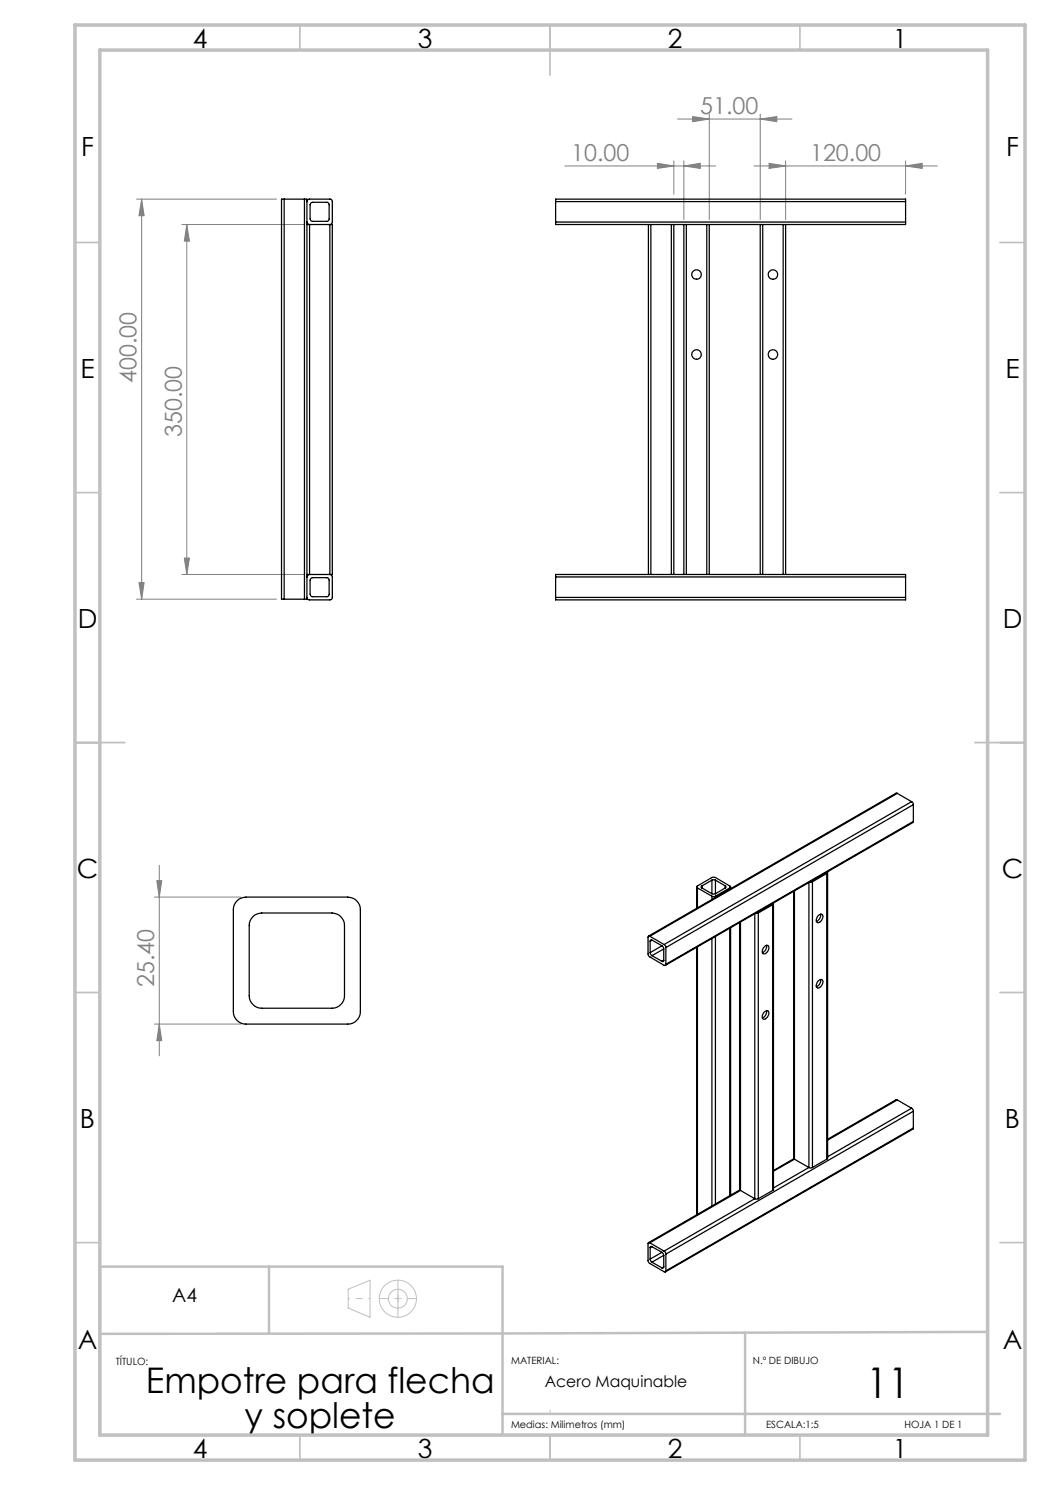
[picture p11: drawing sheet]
<svg xmlns="http://www.w3.org/2000/svg" width="210mm" height="297mm" viewBox="0 0 210 297" stroke-linecap="round" stroke-linejoin="round" font-family="sans-serif">
<g fill="none" stroke="#c0c0c0" stroke-width=".2">
<path d="M69.6 257.8l4.4-1.8v7.5l-4.4-1.9zM110 282v.8"/>
<circle cx="79.6" cy="259.7" r="3.7"/>
<circle cx="79.6" cy="259.7" r="1.89"/>
</g>
<g fill="none" stroke="#808080" stroke-width=".2">
<path d="M27.3 39.8h28M28.3 39.8l.5 3.3h-1zM28.3 39.8v80M113 33.2h30.1M131.5 32.7l3.3 .5-3.3 .5zM134.8 32.2v6.6M135.5 23.8h22.9M136.8 33.2l3.3-.5v1zM136.8 32.2v11.7M138.5 23.3l3.4 .5-3.4 .5zM141.9 22.8v21.1M150.8 33.2h36.7"/>
<path d="M152 23.8l3.4-.5v1zM152 22.8v21.1M153.8 32.7l3.3 .5-3.3 .5zM157.1 32.2v11.7M181.1 33.2l3.3-.5v1zM181.1 32.2v6.6M36.4 44.9h24.5M37.4 44.9v70M37.4 44.9l.5 3.3h-1zM27.3 119.8h28M27.8 116.5h1l-.5 3.3zM36.4 114.9h24.5"/>
<path d="M36.9 111.6h1l-.5 3.3zM30.9 179.4h17.3M31.4 176.1h.9l-.4 3.3zM31.9 173.1v38.1M30.9 204.8h17.3M31.9 204.8l.4 3.3h-.9z"/>
</g>
<path d="M75.9 259.7h7.4M79.6 263.4v-7.4" fill="none" stroke="#c0c0c0" stroke-width=".2" stroke-dasharray="15.2 1.3 1.3 1.3" stroke-dashoffset="13.4"/>
<path d="M79.6 257.8v3.8" fill="none" stroke="#c0c0c0" stroke-width=".2" stroke-dasharray="15.2 1.3 1.3 1.3"/>
<path d="M74 259.7h-4.3" fill="none" stroke="#c0c0c0" stroke-width=".2" stroke-dasharray="15.2 1.3 1.3 1.3" stroke-dashoffset="15"/>
<g fill="none" stroke="#c0c0c0" stroke-width=".35">
<path d="M60 5v5M110 5v10M160 5v5M15 48.5h5M200 48.5h5M15 98.5h5M200 98.5h5M15 148.5h10M195 148.5h10M15 198.5h5M200 198.5h5M15 248.5h5"/>
<path d="M200 248.5h5M60 287v5M110 287v5M160 287v5"/>
</g>
<path d="M53.8 253.3v13.4M149 266.6v20.4M197.5 266.4l-97 .3-80.5 .1M20 287v-33.7h80.5v33.7M100.5 282.8h99.5" fill="none" stroke="#c0c0c0" stroke-width=".5"/>
<path d="M15 5h190v287h-190zM20 10h177.5v277h-177.5z" fill="none" stroke="#c0c0c0" stroke-width=".7"/>
<g fill="#808080">
<path d="M131.5 32.7l3.3 .5-3.3 .5zM136.8 33.2l3.3-.5v1zM138.5 23.3l3.4 .5-3.4 .5zM152 23.8l3.4-.5v1z"/>
<path d="M28.3 39.8l.5 3.3h-1zM27.8 116.5h1l-.5 3.3zM37.4 44.9l.5 3.3h-1zM36.9 111.6h1l-.5 3.3zM31.4 176.1h.9l-.4 3.3zM31.9 204.8l.4 3.3h-.9z"/>
<path d="M153.8 32.7l3.3 .5-3.3 .5zM181.1 33.2l3.3-.5v1z"/>
</g>
<g fill="none" stroke="#000" stroke-width=".25">
<path d="M56.8 39.8h-.5v80h.5M56.8 39.8v80M56.8 39.8h4.1M60.9 39.8h.5v80h-.5M60.9 39.8v80M61.4 44.9h.5M61.4 44.4l.2 .4 .3 .1M61.4 40.3l.1-.3 .3-.2 4.5 .1 .2 .3v4.3l-.2 .3-.3 .1M61.9 44.9v70M61.9 44.9h4.1M62.3 40.5h3.1l.4 .2v3.2l-.2 .3-3.2 .1-.3-.2-.1-3.1zM66 44.9h.5v70h-.5"/>
<path d="M66 44.9v70M111.1 44.4v.5h25.7M111.1 40.3v-.5h70v.5M111.1 40.3v4.1M111.1 44.4h70M111.1 40.3h70M129.7 44.9v70M130.2 44.9v70M134.3 44.9v70M134.8 44.9v70M136.8 44.9h.5M136.8 44.9v70"/>
<path d="M137.3 44.9h4.1M137.3 44.9v70M141.4 44.9h.5M141.4 44.9v70M141.9 44.9h10.1M141.9 44.9v70M152 44.9h.5M152 44.9v70M152.5 44.9h4.1M152.5 44.9v70M156.6 44.9h.5M156.6 44.9v70"/>
<path d="M157.1 44.9v70M181.1 44.4v.5h-24M181.1 40.3v4.1M56.8 119.8h4.1M61.4 114.9h.5M61.9 114.9l-.3 .1-.2 .4M61.9 114.9h4.1M62.2 115.7l.3-.2h2.8l.4 .2 .1 .3v3l-.2 .3h-3.2l-.3-.2-.1-3.1zM66 114.9l.3 .1 .2 .3-.1 4.5-.3 .2h-4.3l-.3-.2-.1-.3M111.1 119.5v.5h70v-.5M111.1 119.5h70M111.1 115.4v4.1"/>
<path d="M111.1 115.4h70M136.8 114.9h.5M136.8 114.9h-25.7v.5M137.3 114.9h4.1M141.4 114.9h.5M141.9 114.9h10.1M152 114.9h.5M152.5 114.9h4.1M156.6 114.9h.5M157.1 114.9h24v.5M181.1 115.4v4.1M179.5 158.7l-.3-.1-49.5 28.6"/>
<path d="M179.5 158.7l-49.5 28.6M179.5 158.7l2.8 1.6M139.3 177.4v4.2M139.5 177.6l-.2-.2 .1-.2 3.2-1.8 .5 .1 2.8 1.7a.19 .19 0 0 1 .2 .2 .19 .19 0 0 1-.2 .2M139.5 177.6l2.9 1.6M139.5 177.6v4M140.4 177.2l-.2 .1 .2 .3M140.4 177.6l2 1.1M140.4 177.2v.4M142.4 179.2l.2 .1 .5-.1M142.4 176h.7M142.4 178.7h.7"/>
<path d="M142.4 176l-2 1.2M142.4 176v2.7M142.4 179.2v.7M143.1 176l2 1.2M143.1 176v2.7M143.1 179.2v.3M145.1 177.2l.1 .1-.1 .3M145.1 177.6l-2 1.1M145.1 177.2v.4M145.9 177.6l-2.8 1.6M145.9 177.6v.2M146.1 177.4v.4"/>
<path d="M158.8 178.3v53.4l.1 .1M158.9 178.2v53.6M161.8 176.5v57M162.5 176.4h-.5M162.5 176.4v57.1M165.3 174.7l-2.8 1.7M165.3 174.7v57.1M165.5 174.4l-.2 .3M165.5 174.5v57.1l-.2 .2M182.3 160.3l.3 .3 .1 .3M182.3 160.3l-49.5 28.6M182.7 164.3l-.1 .2-49.5 28.6"/>
<path d="M182.7 160.9v3.4M182.7 160.9l-49.5 28.6M182.7 164.3l-49.5 28.6M47.4 180.2a2.72 2.72 0 0 1 1.8-.8h20.4a2.53 2.53 0 0 1 2.5 2.5v20.4a2.53 2.53 0 0 1-2.5 2.5h-20.4a2.53 2.53 0 0 1-2.5-2.5v-20.4a2.32 2.32 0 0 1 .7-1.7zM50.6 183.3a2.72 2.72 0 0 1 1.8-.7h14a2.53 2.53 0 0 1 2.5 2.5v14a2.53 2.53 0 0 1-2.5 2.5h-14a2.53 2.53 0 0 1-2.6-2.5v-14a2.32 2.32 0 0 1 .8-1.8zM130 187.3a.21 .21 0 0 0-.3-.1 .21 .21 0 0 0-.1 .3v3.5l.2 .2 3 1.9h.2l.2-.2M130 187.3l2.8 1.6M130 190.5l.4 .6M130 188.2v2.3M130.4 188a.21 .21 0 0 0-.3 0 .21 .21 0 0 0-.1 .2M130.4 191.1l2 1.2M130.4 188l2 1.2"/>
<path d="M130.4 188l-.4 .2M132.4 189.2l.4 .6M132.4 189.2l-2.4 1.3M132.8 192.1l-.2 .2h-.2M132.8 189.8v2.3M132.8 192.1l-.4 .2M132.8 189.8l-2.4 1.3M132.8 188.9l.4 .6M133.2 189.5v3.4M139.3 189.5v53.3l.2 .1M139.5 189.4v53.5M142.4 187.7v53.5"/>
<path d="M143.1 187.3v53.5M145.9 185.7v53.4M146.1 185.6v53.4M147.9 184.5v53.4l.2 .2M148.1 184.4v53.7M151 182.8v56.9M151.7 182.6l-.6 .1M151.7 182.6v57.1M152.9 189.4a.52 .52 0 0 1 .7-.3 .52 .52 0 0 1 .1 .8 .81 .81 0 0 1-1.2 .7v-.6zM153.3 189.1a1.42 1.42 0 0 1-.8 1.4M154.6 180.9l-2.9 1.7M154.6 180.9v57.2"/>
<path d="M154.7 180.6l-.1 .3M154.7 180.7v57.2l-.1 .2M163.7 196.2a.53 .53 0 0 1 .8-.3 .53 .53 0 0 1 0 .9 .79 .79 0 0 1-1.2 .6l-.1-.3zM163.7 183.1a.52 .52 0 0 1 .7-.2 .52 .52 0 0 1 .1 .8 .79 .79 0 0 1-1.2 .7l-.1-.4zM164.1 182.8a1.41 1.41 0 0 1-.8 1.5M164.1 195.9a1.35 1.35 0 0 1-.8 1.4M152.9 202.4a.52 .52 0 0 1 .7-.2 .52 .52 0 0 1 .1 .8 .81 .81 0 0 1-1.2 .7v-.6zM153.3 202.1a1.41 1.41 0 0 1-.8 1.5M179.5 220l-.3-.1-13.7 8M179.5 220l2.8 1.6M179.5 220l-14 8M148 238l-18.3 10.5"/>
<path d="M148.1 238.1l2.9 1.6M148.1 238.1l-18.1 10.5M151 239.7h.7M151 239.7l-18.2 10.5M154.6 238.1l-2.9 1.6M158.8 231.7l-4.1 2.4M158.9 231.8l2.9 1.7M158.9 231.8l-4.2 2.4M161.8 233.5l.2 .1 .5-.1M161.8 233.5l-7.1 4.1M165.3 231.8l-2.8 1.7M182.3 221.6l.3 .3 .1 .3"/>
<path d="M182.3 221.6l-16.8 9.7M182.7 225.6l-.1 .2-49.5 28.6M182.7 222.2l-49.5 28.6M182.7 225.6l-49.5 28.6M182.7 222.2v3.4M130 248.6h-.4v3.7l.3 .4 2.9 1.6 .2 .1 .2-.2M130 248.6l2.8 1.6M130 251.8l.4 .6M130 249.5v2.3M130.4 249.3h-.2l-.2 .2M130.4 249.3l2 1.2M130.4 252.4l2 1.2"/>
<path d="M130.4 249.3l-.4 .2M132.4 250.5l.4 .6M132.4 250.5l-2.4 1.3M132.8 253.4l-.2 .2h-.2M132.8 251.1v2.3M132.8 253.4l-.4 .2M132.8 251.1l-2.4 1.3M132.8 250.2l.4 .6M133.2 250.8v3.4"/>
<circle cx="139.3" cy="54.9" r=".94"/>
<circle cx="154.6" cy="54.9" r=".94"/>
<circle cx="139.3" cy="70.9" r=".95"/>
<circle cx="154.6" cy="70.9" r=".95"/>
</g>
<text font-size="8.5" x="173.3" y="279.6">11</text>
<g font-size="7.1">
<text x="29.2" y="278.6">Empotre para flecha</text>
<text x="48.9" y="285.6">y soplete</text>
</g>
<g font-size="5.3">
<text x="38.5" y="9.5">4</text>
<text x="83.5" y="9.5">3</text>
<text x="133.6" y="9.5">2</text>
<text x="178.6" y="9.5">1</text>
<text x="16.2" y="31.3">F</text>
<text x="201.2" y="31.3">F</text>
<text x="16.1" y="75.5">E</text>
<text x="201.1" y="75.5">E</text>
<text x="15.5" y="125.5">D</text>
<text x="200.5" y="125.5">D</text>
<text x="15.4" y="175.5">C</text>
<text x="200.4" y="175.5">C</text>
<text x="16" y="225.5">B</text>
<text x="201" y="225.5">B</text>
<text x="15.5" y="269.8">A</text>
<text x="200.5" y="269.8">A</text>
<text x="38.5" y="291.5">4</text>
<text x="83.5" y="291.5">3</text>
<text x="133.6" y="291.5">2</text>
<text x="178.6" y="291.5">1</text>
</g>
<g font-size="4.7" fill="#808080">
<text x="140" y="22.8">51.00</text>
<text x="114.3" y="32.1">10.00</text>
<text x="162" y="32.1">120.00</text>
<text x="27.3" y="76.6" transform="rotate(-90 27.3 76.6)">400.00</text>
<text x="36.4" y="87.4" transform="rotate(-90 36.4 87.4)">350.00</text>
<text x="30.9" y="197.5" transform="rotate(-90 30.9 197.5)">25.40</text>
</g>
<text font-size="3.9" x="34.4" y="260.4">A4</text>
<text font-size="3.2" x="108.9" y="277.4">Acero Maquinable</text>
<g font-size="2">
<text x="23.2" y="273">TÍTULO:</text>
<text x="102.2" y="272.9">MATERIAL:</text>
<text x="150.6" y="272.9">N.º DE DIBUJO</text>
<text x="102.2" y="285.6">Medias: Milimetros (mm)</text>
<text x="153.2" y="285.6">ESCALA:1:5</text>
<text x="180.9" y="285.6">HOJA 1 DE 1</text>
</g>
</svg>
